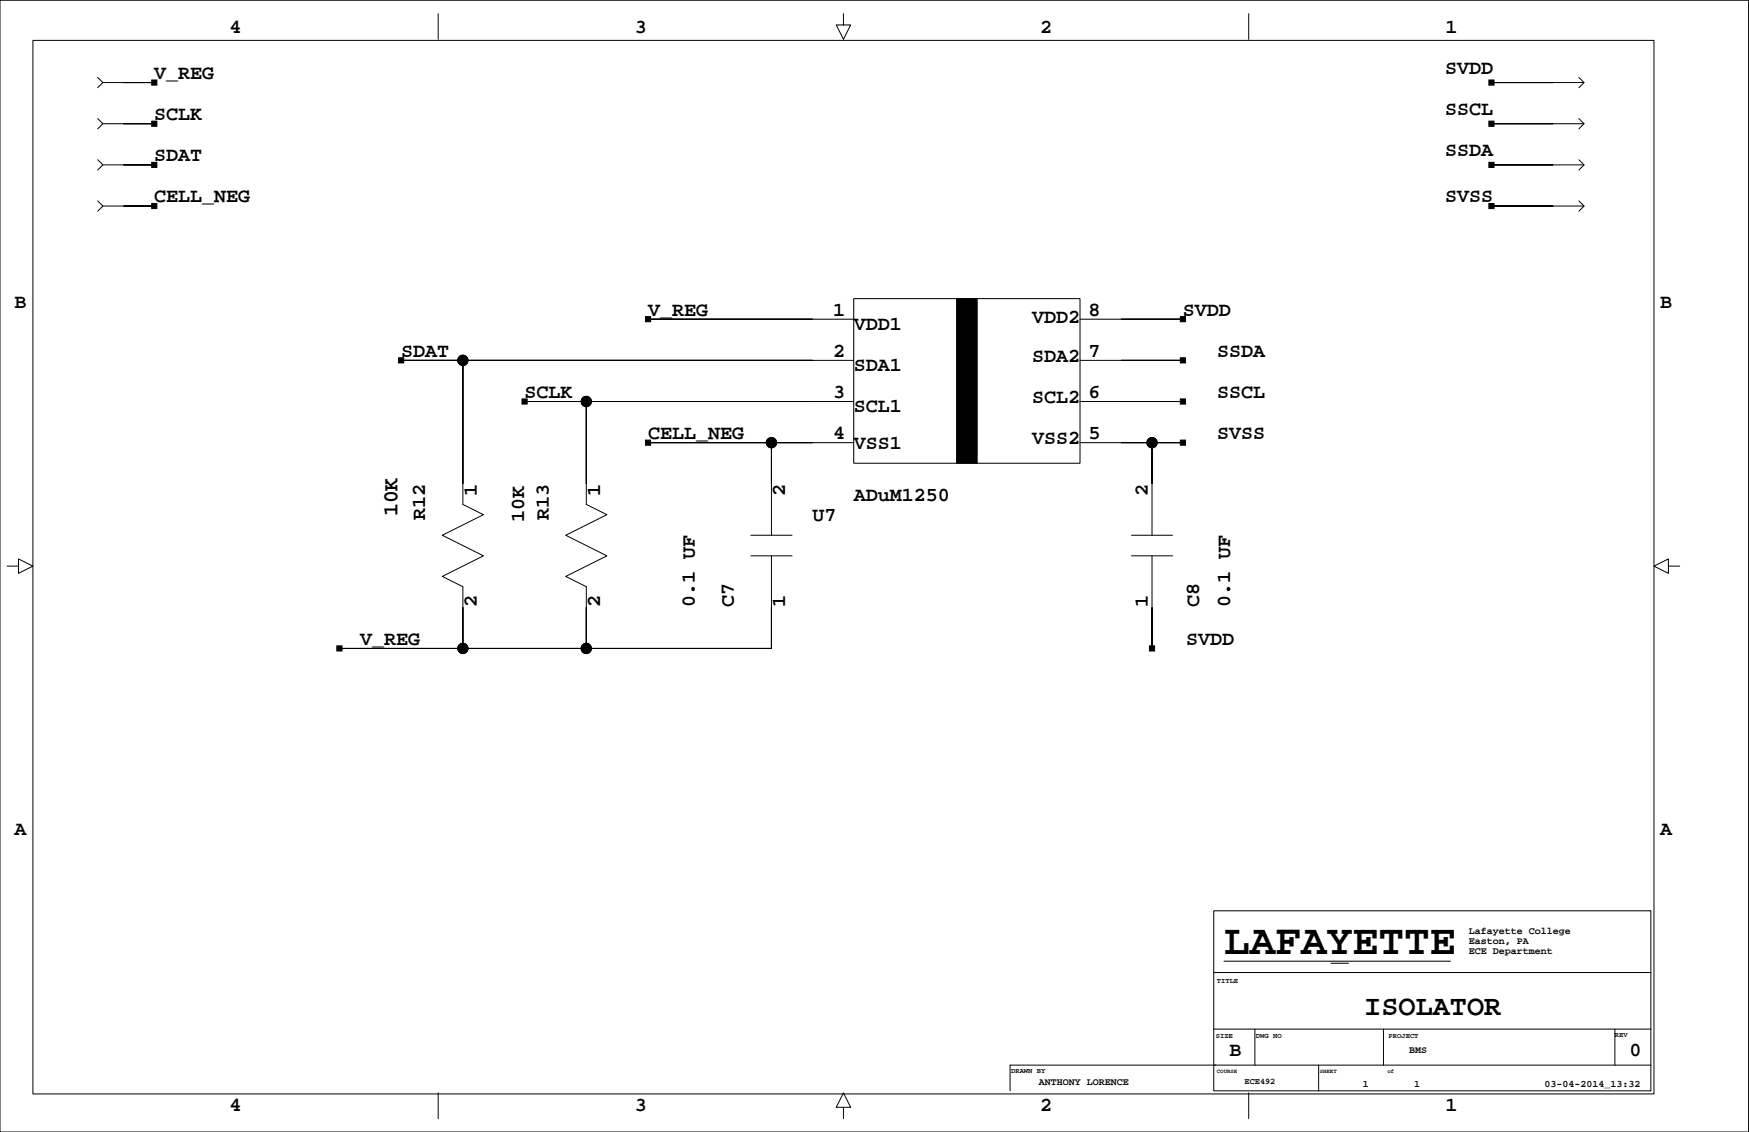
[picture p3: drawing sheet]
<svg xmlns="http://www.w3.org/2000/svg" width="432mm" height="279mm" viewBox="0 0 432 279" stroke-linecap="round" stroke-linejoin="round" font-family="sans-serif">
<g fill="none" stroke="#000" stroke-width=".25">
<path d="M0 .1h431.7v279.3h-431.7zM8.1 10h400.2v260h-400.2zM24.1 19.1l1.3 1.3-1.3 1.2M108.2 3.4v6.3M208.2 3.4v2.8h1.8l-1.8 3.5-1.7-3.5h1.7M308.3 3.4v6.3M389.8 19.1l1.3 1.3-1.3 1.2M24.1 39.4l1.3 1.3-1.3 1.3M24.1 29.3l1.3 1.2-1.3 1.3M25.4 20.4h12.7M25.4 30.5h12.7M368.2 20.4h22.9"/>
<path d="M368.2 30.5h22.9M389.8 39.4l1.3 1.3-1.3 1.3M389.8 29.3l1.3 1.2-1.3 1.3M24.1 49.6l1.3 1.3-1.3 1.2M25.4 40.7h12.7M25.4 50.9h12.7M368.2 40.7h22.9M368.2 50.9h22.9M389.8 49.6l1.3 1.3-1.3 1.2M160 78.8h50.8M210.8 73.7h55.8v40.6h-55.8zM266.6 78.8h25.4"/>
<path d="M99 88.9h111.8M114.3 88.9v35.6l5.1 2.5-10.2 5.1 10.2 5.1-10.2 5.1 5.1 2.5v15.2M129.5 99.1h81.3M144.7 99.1v25.4l5.1 2.5-10.1 5.1 10.1 5.1-10.1 5.1 5 2.5v15.2M266.6 99.1h25.4M266.6 88.9h25.4M160 109.3h50.8M190.5 109.3v22.8M266.6 109.3h25.4M284.4 109.3v22.8M1.8 139.7h2.8v-1.7l3.5 1.7-3.5 1.8v-1.8M185.4 132.1h10.1"/>
<path d="M185.4 137.2h10.1M190.5 137.2v22.8h-106.7M279.3 132.1h10.2M279.3 137.2h10.2M284.4 137.2v22.8M411.9 139.7v-1.7l-3.6 1.7 3.6 1.8v-1.8h2.8M299.7 224.8h107.9v44.4h-107.9zM302.2 237.2h55.9M328.6 237.8h4.3M299.7 240h107.9M299.7 254h107.9M309.8 254v8.9"/>
<path d="M341.6 254v8.9M398.7 254v8.9M108.2 269.8v6.3M208.2 273.3h1.8l-1.8-3.5-1.7 3.5h1.7v2.8M308.3 269.8v6.3M325.6 262.9v6.3M407.6 262.9h-158.2v6.3"/>
<circle cx="114.3" cy="88.9" r="1.27"/>
<circle cx="144.7" cy="99.1" r="1.27"/>
<circle cx="190.5" cy="109.3" r="1.27"/>
<circle cx="284.4" cy="109.3" r="1.27"/>
<circle cx="114.3" cy="160" r="1.27"/>
<circle cx="144.7" cy="160" r="1.27"/>
</g>
<g fill="#000" stroke="#000" stroke-width=".25">
<path d="M37.5 29.9h1.2v1.3h-1.2z" fill-rule="evenodd"/>
<path d="M37.5 19.7h1.2v1.3h-1.2z" fill-rule="evenodd"/>
<path d="M30.5 30.5h7.6z" fill-rule="evenodd"/>
<path d="M30.5 20.4h7.6z" fill-rule="evenodd"/>
<path d="M367.6 19.7h1.3v1.3h-1.3z" fill-rule="evenodd"/>
<path d="M367.6 29.9h1.3v1.3h-1.3z" fill-rule="evenodd"/>
<path d="M368.2 20.4h15.3z" fill-rule="evenodd"/>
<path d="M368.2 30.5h15.3z" fill-rule="evenodd"/>
<path d="M37.5 40.1h1.2v1.2h-1.2z" fill-rule="evenodd"/>
<path d="M37.5 50.2h1.2v1.3h-1.2z" fill-rule="evenodd"/>
<path d="M30.5 40.7h7.6z" fill-rule="evenodd"/>
<path d="M30.5 50.9h7.6z" fill-rule="evenodd"/>
<path d="M367.6 50.2h1.3v1.3h-1.3z" fill-rule="evenodd"/>
<path d="M367.6 40.1h1.3v1.2h-1.3z" fill-rule="evenodd"/>
<path d="M368.2 50.9h15.3z" fill-rule="evenodd"/>
<path d="M368.2 40.7h15.3z" fill-rule="evenodd"/>
<path d="M159.3 78.2h1.3v1.2h-1.3z" fill-rule="evenodd"/>
<path d="M160 78.8h40.6z" fill-rule="evenodd"/>
<path d="M291.4 78.2h1.3v1.2h-1.3z" fill-rule="evenodd"/>
<path d="M276.8 78.8h15.2z" fill-rule="evenodd"/>
<path d="M98.4 88.3h1.3v1.3h-1.3z" fill-rule="evenodd"/>
<path d="M99 88.9h15.3z" fill-rule="evenodd"/>
<path d="M114.3 88.9v30.5z" fill-rule="evenodd"/>
<path d="M128.9 98.5h1.2v1.2h-1.2z" fill-rule="evenodd"/>
<path d="M129.5 99.1h15.2z" fill-rule="evenodd"/>
<path d="M144.7 99.1v20.3z" fill-rule="evenodd"/>
<path d="M114.3 88.9h86.3z" fill-rule="evenodd"/>
<path d="M144.7 99.1h55.9z" fill-rule="evenodd"/>
<path d="M291.4 88.3h1.3v1.3h-1.3z" fill-rule="evenodd"/>
<path d="M291.4 98.5h1.3v1.2h-1.3z" fill-rule="evenodd"/>
<path d="M276.8 88.9h15.2z" fill-rule="evenodd"/>
<path d="M276.8 99.1h15.2z" fill-rule="evenodd"/>
<path d="M159.3 108.6h1.3v1.3h-1.3z" fill-rule="evenodd"/>
<path d="M160 109.3h30.5z" fill-rule="evenodd"/>
<path d="M190.5 109.3v10.1z" fill-rule="evenodd"/>
<path d="M190.5 109.3h10.1z" fill-rule="evenodd"/>
<path d="M236.2 73.7h5v40.6h-5z" fill-rule="evenodd"/>
<path d="M276.8 109.3h7.6z" fill-rule="evenodd"/>
<path d="M284.4 109.3v10.1z" fill-rule="evenodd"/>
<path d="M291.4 108.6h1.3v1.3h-1.3z" fill-rule="evenodd"/>
<path d="M284.4 109.3h7.6z" fill-rule="evenodd"/>
<path d="M114.3 149.9v10.1z" fill-rule="evenodd"/>
<path d="M144.7 149.9v10.1z" fill-rule="evenodd"/>
<path d="M190.5 149.9v10.1z" fill-rule="evenodd"/>
<path d="M284.4 149.9v10.1z" fill-rule="evenodd"/>
<path d="M83.2 159.4h1.2v1.3h-1.2z" fill-rule="evenodd"/>
<path d="M83.8 160h30.5z" fill-rule="evenodd"/>
<path d="M114.3 160h30.4z" fill-rule="evenodd"/>
<path d="M144.7 160h45.8z" fill-rule="evenodd"/>
<path d="M283.8 159.4h1.3v1.3h-1.3z" fill-rule="evenodd"/>
<circle cx="114.3" cy="88.9" r="1.27"/>
<circle cx="144.7" cy="99.1" r="1.27"/>
<circle cx="190.5" cy="109.3" r="1.27"/>
<circle cx="284.4" cy="109.3" r="1.27"/>
<circle cx="114.3" cy="160" r="1.27"/>
<circle cx="144.7" cy="160" r="1.27"/>
</g>
<text font-size="10.6" x="302.2" y="235.4">LAFAYETTE</text>
<text font-size="7.1" x="336.8" y="250.5">ISOLATOR</text>
<text font-size="5.3" x="98.2" y="127.4" transform="rotate(-90 98.2 127.4)">10K</text>
<g font-size="4.9">
<text x="56.7" y="8.1">4</text>
<text x="156.7" y="8.1">3</text>
<text x="256.8" y="8.1">2</text>
<text x="356.8" y="8.1">1</text>
<text x="38.1" y="19.5">V_REG</text>
<text x="356.8" y="18.2">SVDD</text>
<text x="38.1" y="29.7">SCLK</text>
<text x="356.8" y="28.4">SSCL</text>
<text x="38.1" y="39.8">SDAT</text>
<text x="356.8" y="38.5">SSDA</text>
<text x="38.1" y="50">CELL_NEG</text>
<text x="356.8" y="50">SVSS</text>
<text x="3.6" y="76.1">B</text>
<text x="160" y="77.9">V_REG</text>
<text x="205.7" y="77.9">1</text>
<text x="268.8" y="77.9">8</text>
<text x="292" y="77.9">SVDD</text>
<text x="409.9" y="76.1">B</text>
<text x="210.8" y="81.5">VDD1</text>
<text x="254.8" y="79.7">VDD2</text>
<text x="99" y="88.1">SDAT</text>
<text x="205.7" y="88.1">2</text>
<text x="254.8" y="89.4">SDA2</text>
<text x="268.8" y="88.1">7</text>
<text x="300.5" y="88.1">SSDA</text>
<text x="210.8" y="91.6">SDA1</text>
<text x="129.5" y="98.2">SCLK</text>
<text x="205.7" y="98.2">3</text>
<text x="210.8" y="101.8">SCL1</text>
<text x="254.8" y="99.5">SCL2</text>
<text x="268.8" y="98.2">6</text>
<text x="300.5" y="98.2">SSCL</text>
<text x="160" y="108.4">CELL_NEG</text>
<text x="205.7" y="108.4">4</text>
<text x="210.8" y="110.9">VSS1</text>
<text x="254.8" y="109.7">VSS2</text>
<text x="268.8" y="108.4">5</text>
<text x="300.5" y="108.4">SVSS</text>
<text x="117.7" y="122.4" transform="rotate(-90 117.7 122.4)">1</text>
<text x="148.2" y="122.4" transform="rotate(-90 148.2 122.4)">1</text>
<text x="193.9" y="122.4" transform="rotate(-90 193.9 122.4)">2</text>
<text x="210.8" y="123.6">ADuM1250</text>
<text x="283.4" y="122.4" transform="rotate(-90 283.4 122.4)">2</text>
<text x="105" y="128.3" transform="rotate(-90 105 128.3)">R12</text>
<text x="129.4" y="128.8" transform="rotate(-90 129.4 128.8)">10K</text>
<text x="135.5" y="128.3" transform="rotate(-90 135.5 128.3)">R13</text>
<text x="200.6" y="128.7">U7</text>
<text x="117.7" y="149.9" transform="rotate(-90 117.7 149.9)">2</text>
<text x="148.2" y="149.9" transform="rotate(-90 148.2 149.9)">2</text>
<text x="171.5" y="149.9" transform="rotate(-90 171.5 149.9)">0.1 UF</text>
<text x="181.2" y="149.9" transform="rotate(-90 181.2 149.9)">C7</text>
<text x="193.9" y="149.9" transform="rotate(-90 193.9 149.9)">1</text>
<text x="283.4" y="149.9" transform="rotate(-90 283.4 149.9)">1</text>
<text x="296.1" y="149.9" transform="rotate(-90 296.1 149.9)">C8</text>
<text x="303.7" y="149.9" transform="rotate(-90 303.7 149.9)">0.1 UF</text>
<text x="88.9" y="159.2">V_REG</text>
<text x="292.9" y="159.2">SVDD</text>
<text x="3.6" y="206.1">A</text>
<text x="409.9" y="206.1">A</text>
<text x="303.5" y="260.7">B</text>
<text x="402.3" y="260.7">0</text>
<text x="56.7" y="274.2">4</text>
<text x="156.7" y="274.2">3</text>
<text x="256.8" y="274.2">2</text>
<text x="356.8" y="274.2">1</text>
</g>
<g font-size="2.5">
<text x="362.6" y="233">Easton, PA</text>
<text x="362.6" y="230.5">Lafayette College</text>
<text x="362.6" y="235.5">ECE Department</text>
<text x="347.9" y="259.9">BMS</text>
<text x="256.5" y="267.8">ANTHONY LORENCE</text>
<text x="336.5" y="268.3">1</text>
<text x="349.2" y="268.3">1</text>
<text x="381.3" y="268.3">03-04-2014_13:32</text>
</g>
<text font-size="2.1" x="307.3" y="267.6">ECE492</text>
<g font-size="1.8">
<text x="300.4" y="242.5">TITLE</text>
<text x="300.2" y="256.2">SIZE</text>
<text x="310.1" y="256.2">DWG NO</text>
<text x="342.8" y="256.2">PROJECT</text>
<text x="398.7" y="256">REV</text>
<text x="249.6" y="264.9">DRAWN BY</text>
</g>
<g font-size="1.4">
<text x="300.4" y="264.9">COURSE</text>
<text x="325.8" y="264.9">SHEET</text>
<text x="342.6" y="264.8">of</text>
</g>
</svg>
